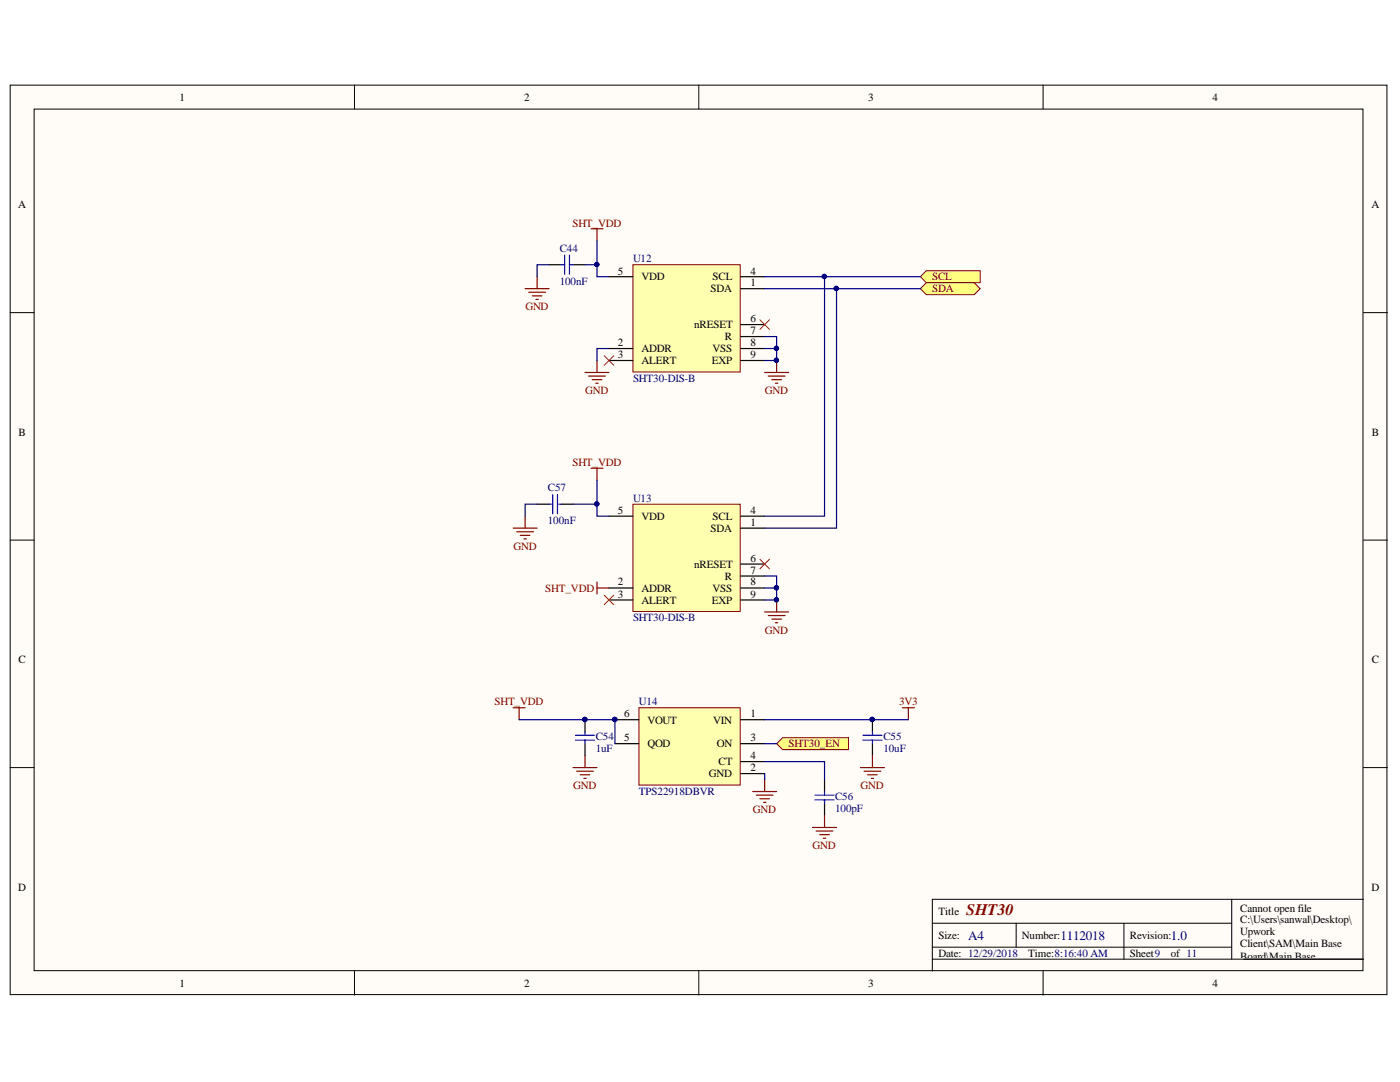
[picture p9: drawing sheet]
<svg xmlns="http://www.w3.org/2000/svg" width="279mm" height="216mm" viewBox="0 0 279 216" stroke-linecap="round" stroke-linejoin="round" font-family="sans-serif">
<g fill="#fffcf8" stroke="#000" stroke-width=".2">
<path d="M2 17h274.8v181.5h-274.8z"/>
<path d="M6.8 21.8h265.2v171.9h-265.2z"/>
</g>
<g fill="none" stroke="#000" stroke-width=".2">
<path d="M70.7 17v4.8M139.5 17v4.8M208.2 17v4.8M2 62.4h4.8M272.1 62.4h4.8M2 107.8h4.8M272.1 107.8h4.8M2 153.2h4.8M272.1 153.2h4.8M245.8 179.4v12M272.1 179.4h-86v14.4M70.7 193.8v4.8"/>
<path d="M139.5 193.8v4.8M186.1 184.2h59.7M186.1 191.4h86M186.1 189h59.7M202.8 184.2v4.8M208.2 193.8v4.8M224.3 184.2v7.2"/>
</g>
<g fill="#ffff80" stroke="#800000" stroke-width=".2">
<path d="M183.7 55.2l1.2-1.2h10.7v2.4h-10.7z" fill-rule="evenodd"/>
<path d="M183.7 57.6l1.2-1.2h9.5l1.2 1.2-1.2 1.2h-9.5z" fill-rule="evenodd"/>
<path d="M155 148.4l1.2-1.2h13.1v2.4h-13.1z" fill-rule="evenodd"/>
</g>
<path d="M126.3 52.8h21.4v21.4h-21.4z" fill="#ffffb0" stroke="#800000" stroke-width=".2"/>
<path d="M121.5 55.2h4.8M147.8 57.6h4.8M147.8 55.2h4.8M121.5 69.5h4.8M121.5 71.9h4.8M147.8 69.5h4.8M147.8 71.9h4.8M147.8 64.8h4.8M147.8 67.2h4.8" fill="none" stroke="#000" stroke-width=".24"/>
<path d="M126.3 100.6h21.4v21.4h-21.4z" fill="#ffffb0" stroke="#800000" stroke-width=".2"/>
<path d="M121.5 117.3h4.8M121.5 119.7h4.8M121.5 103h4.8M147.8 105.4h4.8M147.8 117.3h4.8M147.8 119.7h4.8M147.8 103h4.8M147.8 112.6h4.8M147.8 114.9h4.8" fill="none" stroke="#000" stroke-width=".24"/>
<path d="M127.5 141.2h20.2v15.5h-20.2z" fill="#ffffb0" stroke="#800000" stroke-width=".2"/>
<g fill="none" stroke="#000" stroke-width=".24">
<path d="M109.6 52.8h2.4M114.4 52.8h2.4M107.2 100.6h2.4M112 100.6h2.4M116.8 143.6v2.4M116.8 148.4v2.4M122.7 143.6h4.8M122.7 148.4h4.8M147.8 143.6h4.8M147.8 154.4h4.8M147.8 148.4h4.8M147.8 152h4.8"/>
<path d="M164.6 155.6v2.3M174.1 143.6v2.4M174.1 148.4v2.4M164.6 160.3v2.4"/>
</g>
<g fill="#000080" stroke="#000080" stroke-width=".2">
<circle cx="122.7" cy="143.6" r=".43"/>
<circle cx="116.7" cy="143.6" r=".43"/>
<circle cx="174.1" cy="143.6" r=".43"/>
<circle cx="154.9" cy="71.9" r=".43"/>
<circle cx="154.9" cy="119.7" r=".43"/>
<circle cx="119.1" cy="52.8" r=".43"/>
<circle cx="119.1" cy="100.6" r=".43"/>
<circle cx="154.9" cy="69.5" r=".43"/>
<circle cx="154.9" cy="117.3" r=".43"/>
<circle cx="166.9" cy="57.6" r=".43"/>
<circle cx="164.5" cy="55.2" r=".43"/>
</g>
<g fill="none" stroke="#800000" stroke-width=".24">
<path d="M104.8 57.6h4.8M105.5 58.3h3.4M106.2 59h1.9M107 59.8h.4M107.2 55.2v2.4M117.9 45.7h2.4M119.1 45.7v2.3M116.8 74.3h4.7M117.5 75h3.3M118.2 75.8h1.9M118.9 76.5h.5M119.1 71.9v2.4"/>
<path d="M152.6 74.3h4.8M153.3 75h3.4M154 75.8h1.9M154.8 76.5h.4M155 71.9v2.4M117.9 93.4h2.4M119.1 93.4v2.4M102.4 105.4h4.8M103.1 106.1h3.4M103.8 106.8h2M104.6 107.5h.4M104.8 103v2.4"/>
<path d="M119.1 116.1v2.4M119.1 117.3h2.4M155 119.7v2.4M152.6 122.1h4.8M153.3 122.8h3.4M154 123.5h1.9M154.8 124.3h.4M102.4 141.2h2.4M103.6 141.2v2.4M114.4 153.2h4.7M115.1 153.9h3.3M115.8 154.6h1.9"/>
<path d="M116.5 155.3h.5M116.8 150.8v2.4M150.2 157.9h4.8M150.9 158.7h3.4M151.6 159.4h2M152.6 155.6v2.3M171.7 153.2h4.8M172.4 153.9h3.4M173.2 154.6h1.9M173.9 155.3h.5M174.1 150.8v2.4M180.1 141.2h2.4"/>
<path d="M181.3 141.2v2.4M152.4 160.1h.4M162.2 165.1h4.7M162.9 165.8h3.3M163.6 166.5h1.9M164.3 167.3h.5M164.6 162.7v2.4"/>
</g>
<g fill="none" stroke="#00f" stroke-width=".24">
<path d="M112 52.8h.7M112.7 50.9v3.8M113.6 50.9v3.8M113.6 52.8h.8M110.3 98.7v3.8M111.3 98.7v3.8M109.6 100.6h.7M111.3 100.6h.7M114.8 147.7h3.9M114.8 146.7h3.9M116.8 146v.7M116.8 147.7v.7"/>
<path d="M162.6 158.7h3.9M162.6 159.6h3.9M164.6 157.9v.8M164.6 159.6v.7M172.2 147.7h3.8M172.2 146.7h3.8M174.1 146v.7M174.1 147.7v.7"/>
</g>
<path d="M120.6 71l1.9 1.9M122.5 71l-1.9 1.9M151.6 63.8l2 1.9M153.6 63.8l-2 1.9M120.6 118.8l1.9 1.9M122.5 118.8l-1.9 1.9M151.6 111.6l2 1.9M153.6 111.6l-2 1.9" fill="none" stroke="#f00" stroke-width=".2"/>
<g fill="none" stroke="#000080" stroke-width=".24">
<path d="M109.6 52.8h-2.4v2.4M116.8 52.8h2.3M119.1 48v7.2h2.4M152.6 57.6h31.1M152.6 55.2h31.1M164.6 55.2v47.8h-12M166.9 57.6v47.8h-14.3M121.5 69.5h-2.4v2.4M152.6 67.2h2.4v4.7h-2.4M152.6 69.5h2.4M119.1 95.8v7.2h2.4M107.2 100.6h-2.4v2.4"/>
<path d="M114.4 100.6h4.7M152.6 114.9h2.4v4.8h-2.4M152.6 117.3h2.4M103.6 143.6h19.1v4.8M152.6 152h12v3.6M152.6 143.6h28.7M152.6 148.4h2.4M152.6 154.4v1.2"/>
</g>
<text font-size="3.2" fill="#800000" x="192.8" y="182.6">SHT30</text>
<g font-size="2.6" fill="#000080">
<text x="193.2" y="187.5">A4</text>
<text x="211.6" y="187.5">1112018</text>
<text x="233.6" y="187.5">1.0</text>
</g>
<g font-size="2.2">
<text x="35.9" y="20.1">1</text>
<text x="104.6" y="20.1">2</text>
<text x="173.3" y="20.1">3</text>
<text x="242" y="20.1">4</text>
<text x="3.6" y="41.6">A</text>
<text x="273.7" y="41.6">A</text>
<text x="123.3" y="54.8">5</text>
<text x="128" y="56">VDD</text>
<text x="141.8" y="58.3">SDA</text>
<text x="142.2" y="56">SCL</text>
<text x="149.8" y="57.1">1</text>
<text x="149.8" y="54.8">4</text>
<text x="138.5" y="65.5">nRESET</text>
<text x="149.8" y="64.3">6</text>
<text x="123.3" y="69.1">2</text>
<text x="123.3" y="71.4">3</text>
<text x="128" y="70.2">ADDR</text>
<text x="142.2" y="70.2">VSS</text>
<text x="144.7" y="67.9">R</text>
<text x="149.8" y="66.7">7</text>
<text x="149.8" y="69.1">8</text>
<text x="149.8" y="71.4">9</text>
<text x="128" y="72.7">ALERT</text>
<text x="142.1" y="72.7">EXP</text>
<text x="3.7" y="87">B</text>
<text x="273.8" y="87">B</text>
<text x="123.3" y="102.5">5</text>
<text x="128" y="103.7">VDD</text>
<text x="141.8" y="106.1">SDA</text>
<text x="142.2" y="103.7">SCL</text>
<text x="149.8" y="104.9">1</text>
<text x="149.8" y="102.5">4</text>
<text x="138.5" y="113.3">nRESET</text>
<text x="149.8" y="112.1">6</text>
<text x="123.3" y="116.8">2</text>
<text x="123.3" y="119.3">3</text>
<text x="128" y="118.1">ADDR</text>
<text x="142.2" y="118.1">VSS</text>
<text x="144.7" y="115.6">R</text>
<text x="149.8" y="114.5">7</text>
<text x="149.8" y="116.8">8</text>
<text x="149.8" y="119.3">9</text>
<text x="128" y="120.5">ALERT</text>
<text x="142.1" y="120.5">EXP</text>
<text x="3.7" y="132.4">C</text>
<text x="273.8" y="132.4">C</text>
<text x="124.6" y="143.1">6</text>
<text x="149.8" y="143.1">1</text>
<text x="124.6" y="147.9">5</text>
<text x="129.2" y="149.1">QOD</text>
<text x="129.2" y="144.4">VOUT</text>
<text x="142.3" y="144.4">VIN</text>
<text x="143.1" y="149.1">ON</text>
<text x="149.8" y="147.9">3</text>
<text x="141.5" y="155.1">GND</text>
<text x="143.4" y="152.7">CT</text>
<text x="149.8" y="153.9">2</text>
<text x="149.8" y="151.5">4</text>
<text x="3.6" y="177.8">D</text>
<text x="273.7" y="177.8">D</text>
<text x="187.3" y="182.6">Title</text>
<text x="247.5" y="181.9">Cannot open file</text>
<text x="247.5" y="184.3">C:\Users\sanwal\Desktop\</text>
<text x="187.3" y="187.3">Size:</text>
<text x="187.3" y="191">Date: 12/29/2018</text>
<text x="204" y="187.3">Number:</text>
<text x="205.2" y="191">Time:8:16:40 AM</text>
<text x="225.5" y="187.3">Revision:</text>
<text x="225.5" y="191">Sheet9</text>
<text x="233.6" y="191">of 11</text>
<text x="247.5" y="186.6">Upwork</text>
<text x="247.5" y="189">Client\SAM\Main Base</text>
<text x="247.5" y="191.5">Board\Main Base</text>
<text x="35.9" y="196.9">1</text>
<text x="104.6" y="196.9">2</text>
<text x="173.3" y="196.9">3</text>
<text x="242" y="196.9">4</text>
<text x="247.5" y="193.8">Board\Main Base</text>
<text x="247.5" y="198.6">Files\Logo.png</text>
</g>
<g font-size="2.2" fill="#800000">
<text x="114.2" y="45.2">SHT_VDD</text>
<text x="186" y="56">SCL</text>
<text x="186" y="58.3">SDA</text>
<text x="104.9" y="61.9">GND</text>
<text x="116.8" y="78.6">GND</text>
<text x="152.6" y="78.6">GND</text>
<text x="114.2" y="93">SHT_VDD</text>
<text x="102.5" y="109.7">GND</text>
<text x="108.8" y="118.1">SHT_VDD</text>
<text x="152.6" y="126.5">GND</text>
<text x="98.7" y="140.7">SHT_VDD</text>
<text x="179.4" y="140.7">3V3</text>
<text x="157.4" y="149.1">SHT30_EN</text>
<text x="114.4" y="157.5">GND</text>
<text x="171.7" y="157.5">GND</text>
<text x="150.3" y="162.3">GND</text>
<text x="162.2" y="169.4">GND</text>
</g>
<g font-size="2.2" fill="#000080">
<text x="111.7" y="50.2">C44</text>
<text x="126.3" y="52.3">U12</text>
<text x="111.7" y="56.9">100nF</text>
<text x="126.3" y="76.2">SHT30-DIS-B</text>
<text x="109.3" y="98">C57</text>
<text x="126.3" y="100.2">U13</text>
<text x="109.3" y="104.6">100nF</text>
<text x="126.3" y="124">SHT30-DIS-B</text>
<text x="127.5" y="140.7">U14</text>
<text x="118.9" y="147.7">C54</text>
<text x="176.3" y="147.7">C55</text>
<text x="118.9" y="150">1uF</text>
<text x="176.3" y="150">10uF</text>
<text x="127.5" y="158.7">TPS22918DBVR</text>
<text x="166.7" y="159.6">C56</text>
<text x="166.7" y="162">100pF</text>
</g>
</svg>
